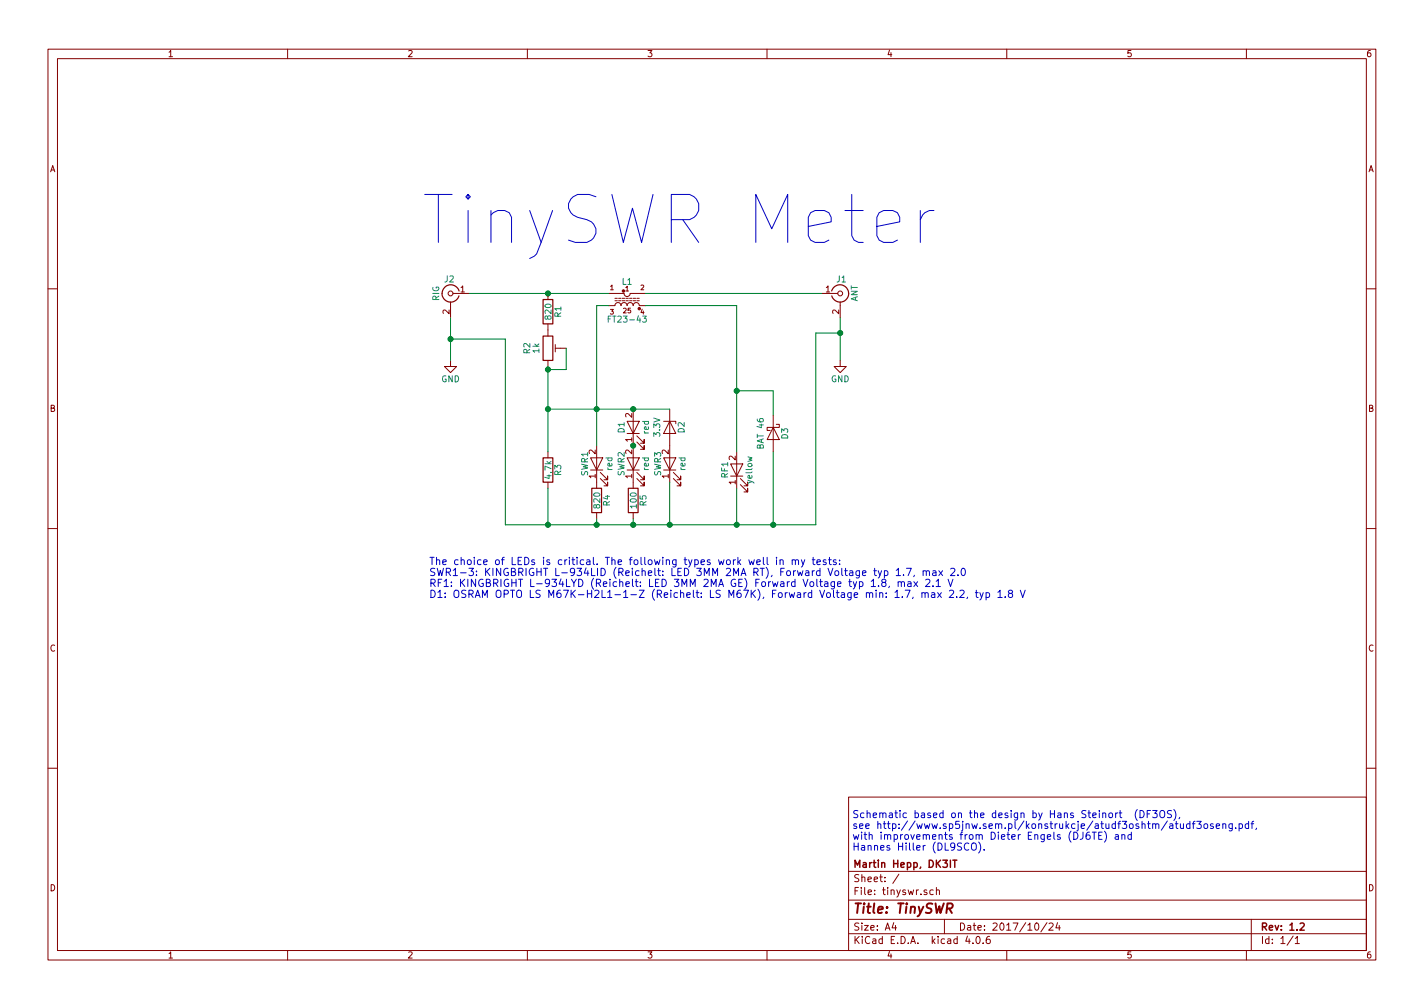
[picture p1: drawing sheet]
EESchema Schematic File Version 2
LIBS:power
LIBS:device
LIBS:transistors
LIBS:conn
LIBS:linear
LIBS:regul
LIBS:74xx
LIBS:cmos4000
LIBS:adc-dac
LIBS:memory
LIBS:xilinx
LIBS:microcontrollers
LIBS:dsp
LIBS:microchip
LIBS:analog_switches
LIBS:motorola
LIBS:texas
LIBS:intel
LIBS:audio
LIBS:interface
LIBS:digital-audio
LIBS:philips
LIBS:display
LIBS:cypress
LIBS:siliconi
LIBS:opto
LIBS:atmel
LIBS:contrib
LIBS:valves
LIBS:myparts
LIBS:myparts2
LIBS:switches
LIBS:sc4503
LIBS:gobox-parts
LIBS:dc-dc
LIBS:tinyswr-cache
EELAYER 25 0
EELAYER END
$Descr A4 11693 8268
encoding utf-8
Sheet 1 1
Title "TinySWR"
Date "2017/10/24"
Rev "1.2"
Comp "Martin Hepp, DK3IT"
Comment1 ""
Comment2 ""
Comment3 ""
Comment4 ""
$EndDescr
$Comp
L CONN_COAXIAL J1
U 1 1
P 6900 2400
F 0 "J1" H 6910 2520 50  0000 C CNN
F 1 "ANT" V 7015 2400 50  0000 C CNN
F 2 "lib_fp:BNC" H 6900 2400 50  0001 C CNN
F 3 "" H 6900 2400 50  0001 C CNN
	1    6900 2400
	1    0    0    -1  
$EndComp
$Comp
L LED SWR1
U 1 1
P 4900 3800
F 0 "SWR1" H 4900 3900 50  0000 C CNN
F 1 "red" H 4900 3700 50  0000 C CNN
F 2 "lib_fp:LED_D1.8mm_W1.8mm_H2.4mm_Horizontal_O1.27mm_Z1.6mm" H 4900 3800 50  0001 C CNN
F 3 "" H 4900 3800 50  0001 C CNN
	1    4900 3800
	0    -1   -1   0   
$EndComp
$Comp
L LED D1
U 1 1
P 5200 3500
F 0 "D1" H 5200 3600 50  0000 C CNN
F 1 "red" H 5200 3400 50  0000 C CNN
F 2 "LEDs:LED_0805_HandSoldering" H 5200 3500 50  0001 C CNN
F 3 "" H 5200 3500 50  0001 C CNN
	1    5200 3500
	0    -1   -1   0   
$EndComp
$Comp
L LED RF1
U 1 1
P 6050 3850
F 0 "RF1" H 6050 3950 50  0000 C CNN
F 1 "yellow" H 6050 3750 50  0000 C CNN
F 2 "lib_fp:LED_D1.8mm_W1.8mm_H2.4mm_Horizontal_O1.27mm_Z1.6mm" H 6050 3850 50  0001 C CNN
F 3 "" H 6050 3850 50  0001 C CNN
	1    6050 3850
	0    -1   -1   0   
$EndComp
$Comp
L LED SWR2
U 1 1
P 5200 3800
F 0 "SWR2" H 5200 3900 50  0000 C CNN
F 1 "red" H 5200 3700 50  0000 C CNN
F 2 "lib_fp:LED_D1.8mm_W1.8mm_H2.4mm_Horizontal_O1.27mm_Z1.6mm" H 5200 3800 50  0001 C CNN
F 3 "" H 5200 3800 50  0001 C CNN
	1    5200 3800
	0    -1   -1   0   
$EndComp
$Comp
L LED SWR3
U 1 1
P 5500 3800
F 0 "SWR3" H 5500 3900 50  0000 C CNN
F 1 "red" H 5500 3700 50  0000 C CNN
F 2 "lib_fp:LED_D1.8mm_W1.8mm_H2.4mm_Horizontal_O1.27mm_Z1.6mm" H 5500 3800 50  0001 C CNN
F 3 "" H 5500 3800 50  0001 C CNN
	1    5500 3800
	0    -1   -1   0   
$EndComp
$Comp
L R R4
U 1 1
P 4900 4100
F 0 "R4" V 4980 4100 50  0000 C CNN
F 1 "820" V 4900 4100 50  0000 C CNN
F 2 "Resistors_SMD:R_0805_HandSoldering" V 4830 4100 50  0001 C CNN
F 3 "" H 4900 4100 50  0001 C CNN
	1    4900 4100
	1    0    0    -1  
$EndComp
$Comp
L R R3
U 1 1
P 4500 3850
F 0 "R3" V 4580 3850 50  0000 C CNN
F 1 "4.7k" V 4500 3850 50  0000 C CNN
F 2 "Resistors_SMD:R_0805_HandSoldering" V 4430 3850 50  0001 C CNN
F 3 "" H 4500 3850 50  0001 C CNN
	1    4500 3850
	1    0    0    -1  
$EndComp
$Comp
L R R5
U 1 1
P 5200 4100
F 0 "R5" V 5280 4100 50  0000 C CNN
F 1 "100" V 5200 4100 50  0000 C CNN
F 2 "Resistors_SMD:R_0805_HandSoldering" V 5130 4100 50  0001 C CNN
F 3 "" H 5200 4100 50  0001 C CNN
	1    5200 4100
	1    0    0    -1  
$EndComp
$Comp
L R R1
U 1 1
P 4500 2550
F 0 "R1" V 4580 2550 50  0000 C CNN
F 1 "820" V 4500 2550 50  0000 C CNN
F 2 "Resistors_SMD:R_0805_HandSoldering" V 4430 2550 50  0001 C CNN
F 3 "" H 4500 2550 50  0001 C CNN
	1    4500 2550
	1    0    0    -1  
$EndComp
$Comp
L D_Schottky D3
U 1 1
P 6350 3550
F 0 "D3" H 6350 3650 50  0000 C CNN
F 1 "BAT 46" H 6350 3450 50  0000 C CNN
F 2 "Diodes_SMD:D_MiniMELF" H 6350 3550 50  0001 C CNN
F 3 "" H 6350 3550 50  0001 C CNN
	1    6350 3550
	0    1    1    0   
$EndComp
$Comp
L FT23-43 L1
U 1 1
P 5150 2450
F 0 "L1" H 5150 2600 50  0000 C CNN
F 1 "FT23-43" H 5150 2290 50  0000 C CNN
F 2 "mfhepp:FT23_horizontal" H 5100 2500 50  0001 C CNN
F 3 "" H 5100 2500 50  0001 C CNN
	1    5150 2450
	1    0    0    -1  
$EndComp
$Comp
L GND #PWR01
U 1 1
P 3700 2950
F 0 "#PWR01" H 3700 2700 50  0001 C CNN
F 1 "GND" H 3700 2800 50  0000 C CNN
F 2 "" H 3700 2950 50  0001 C CNN
F 3 "" H 3700 2950 50  0001 C CNN
	1    3700 2950
	1    0    0    -1  
$EndComp
Text Notes 3450 2000 0    394  ~ 0
TinySWR Meter
Text Notes 7000 6975 0    59   ~ 0
Schematic based on the design by Hans Steinort  (DF3OS),\nsee http://www.sp5jnw.sem.pl/konstrukcje/atudf3oshtm/atudf3oseng.pdf,\nwith improvements from Dieter Engels (DJ6TE) and \nHannes Hiller (DL9SCO).
$Comp
L GND #PWR02
U 1 1
P 6900 2950
F 0 "#PWR02" H 6900 2700 50  0001 C CNN
F 1 "GND" H 6900 2800 50  0000 C CNN
F 2 "" H 6900 2950 50  0001 C CNN
F 3 "" H 6900 2950 50  0001 C CNN
	1    6900 2950
	1    0    0    -1  
$EndComp
$Comp
L D_Zener D2
U 1 1
P 5500 3500
F 0 "D2" H 5500 3600 50  0000 C CNN
F 1 "3.3V" H 5500 3400 50  0000 C CNN
F 2 "Diodes_SMD:D_MiniMELF" H 5500 3500 50  0001 C CNN
F 3 "" H 5500 3500 50  0001 C CNN
	1    5500 3500
	0    1    1    0   
$EndComp
Wire Wire Line
	4500 4300 4500 4000
Wire Wire Line
	4150 4300 6700 4300
Wire Wire Line
	6050 4300 6050 4000
Connection ~ 6050 4300
Wire Wire Line
	6050 2500 6050 3700
Wire Wire Line
	6050 3200 6350 3200
Connection ~ 6050 3200
Wire Wire Line
	6350 4300 6350 3700
Wire Wire Line
	6350 3200 6350 3400
Wire Wire Line
	4900 2500 4900 3650
Wire Wire Line
	5500 3950 5500 4300
Connection ~ 5200 3350
Wire Wire Line
	4500 3350 5500 3350
Connection ~ 4900 3350
Wire Wire Line
	3850 2400 5000 2400
Wire Wire Line
	6750 2400 5300 2400
Connection ~ 4500 2400
Wire Wire Line
	4500 3000 4500 3700
Wire Wire Line
	4900 4250 4900 4300
Connection ~ 4900 4300
Wire Wire Line
	5200 4250 5200 4300
Connection ~ 5200 4300
Connection ~ 5500 4300
Connection ~ 4500 4300
Connection ~ 4500 3350
Wire Wire Line
	5000 2500 4900 2500
Connection ~ 6350 4300
Wire Wire Line
	5300 2500 6050 2500
Connection ~ 11000 -3350
Connection ~ 5200 3650
$Comp
L CONN_COAXIAL J2
U 1 1
P 3700 2400
F 0 "J2" H 3710 2520 50  0000 C CNN
F 1 "RIG" V 3815 2400 50  0000 C CNN
F 2 "lib_fp:BNC" H 3700 2400 50  0001 C CNN
F 3 "" H 3700 2400 50  0001 C CNN
	1    3700 2400
	-1   0    0    -1  
$EndComp
Text Notes 3525 4900 0    60   ~ 0
The choice of LEDs is critical. The following types work well in my tests:\nSWR1-3: KINGBRIGHT L-934LID (Reichelt: LED 3MM 2MA RT), Forward Voltage typ 1.7, max 2.0\nRF1: KINGBRIGHT L-934LYD (Reichelt: LED 3MM 2MA GE) Forward Voltage typ 1.8, max 2.1 V\nD1: OSRAM OPTO LS M67K-H2L1-1-Z (Reichelt: LS M67K), Forward Voltage min: 1.7, max 2.2, typ 1.8 V
Wire Wire Line
	3700 2600 3700 2950
Wire Wire Line
	4150 4300 4150 2775
Wire Wire Line
	4150 2775 3700 2775
Connection ~ 3700 2775
Wire Wire Line
	6900 2600 6900 2950
Wire Wire Line
	6700 4300 6700 2725
Wire Wire Line
	6700 2725 6900 2725
Connection ~ 6900 2725
$Comp
L POT_TRIM R2
U 1 1
P 4500 2850
F 0 "R2" V 4325 2850 50  0000 C CNN
F 1 "1k" V 4400 2850 50  0000 C CNN
F 2 "lib_fp:Potentiometer_Trimmer_Bourns_3314G" H 4500 2850 50  0001 C CNN
F 3 "http://www.mouser.com/ds/2/54/314-776736.pdf" H 4500 2850 50  0001 C CNN
F 4 "Bourns" H 4500 2850 60  0001 C CNN "MFN"
F 5 "3314G-1-102E" H 4500 2850 60  0001 C CNN "MPN"
F 6 "652-3314G-1-102E" H 4500 2850 60  0001 C CNN "Mouser Part Number"
F 7 "https://www.mouser.de/ProductDetail/Bourns/3314G-1-102E/" H 4500 2850 60  0001 C CNN "Mouser Part Link"
F 8 "Reichelt" H 4500 2850 60  0001 C CNN "Alternative Source Name"
F 9 "23B-1,0K" H 4500 2850 60  0001 C CNN "Alternative Source Part Number"
F 10 "1k" H 4500 2850 60  0001 C CNN "Characteristics"
F 11 "n/a" H 4500 2850 60  0001 C CNN "Description"
F 12 "n/a" H 4500 2850 60  0001 C CNN "Package ID"
F 13 "ANY" H 4500 2850 60  0001 C CNN "Source"
F 14 "Y" H 4500 2850 60  0001 C CNN "Critical"
F 15 "n/a" H 4500 2850 60  0001 C CNN "Notes"
F 16 "n/a" H 4500 2850 60  0001 C CNN "Design Decision URI"
F 17 "Value" H 4500 2850 60  0001 C CNN "Fieldname"
	1    4500 2850
	1    0    0    -1  
$EndComp
Wire Wire Line
	4650 2850 4650 3025
Wire Wire Line
	4650 3025 4500 3025
Connection ~ 4500 3025
$EndSCHEMATC
